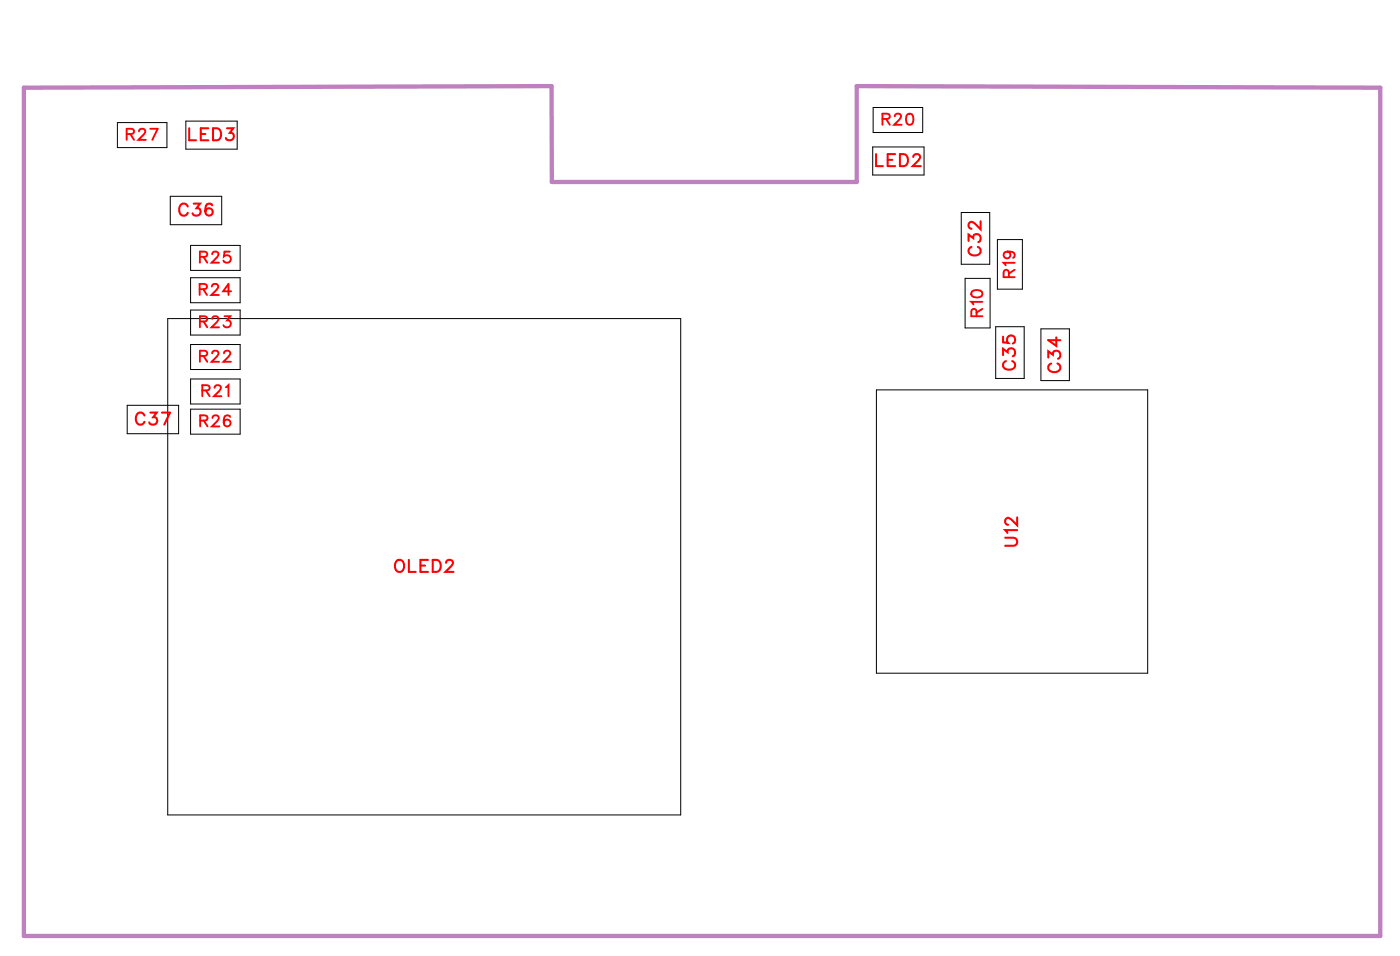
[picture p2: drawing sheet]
<svg xmlns="http://www.w3.org/2000/svg" width="83mm" height="56mm" viewBox="0 0 83 56" stroke-linecap="round" stroke-linejoin="round" font-family="sans-serif">
<path d="M1.4 5.2l31.1-.1v5.6h18v-5.6l30.9 .1v50h-80z" fill="none" stroke="#bf80bf" stroke-width=".25"/>
<g fill="none" stroke="#000" stroke-width=".06">
<path d="M6.9 7.2h2.9v1.5h-2.9zM9.9 18.8h30.2v29.2h-30.2zM10 11.6h3.1v1.6h-3.1zM11 7.1h3v1.7h-3zM11.2 14.5h3v1.4h-3zM11.2 16.4h3v1.4h-3zM11.2 18.3h3v1.4h-3zM51.5 8.7h3v1.6h-3zM51.5 6.3h2.9v1.5h-2.9zM56.7 12.5h1.7v3.1h-1.7zM56.9 16.4h1.5v2.9h-1.5zM58.7 19.3h1.7v3h-1.7z"/>
<path d="M58.8 14.1h1.5v2.9h-1.5zM61.4 19.4h1.7v3h-1.7zM7.5 23.9h3v1.7h-3zM11.2 20.3h3v1.5h-3zM11.2 22.3h3v1.5h-3zM11.2 24.1h3v1.5h-3zM51.7 23h16v16.7h-16z"/>
</g>
<g fill="none" stroke="#f00" stroke-width=".12">
<path d="M11.1 12.2a.26 .26 0 0 0-.3-.2 .26 .26 0 0 0-.2 .3v.1a.26 .26 0 0 0 .2 .3 .26 .26 0 0 0 .3-.2M11.2 7.6v.7h.4M11.4 12h.4l-.2 .3a.24 .24 0 0 1 .2 .4 .24 .24 0 0 1-.4-.1M11.8 7.9h.3M12.3 7.6h-.5v.7h.5M12.5 12.1v-.1a.35 .35 0 0 0-.4 .3 .35 .35 0 0 0 .2 .4 .22 .22 0 0 0 .2-.2 .22 .22 0 0 0-.2-.2 .22 .22 0 0 0-.2 .2M12.6 7.6h.2a.38 .38 0 0 1 .2 .3 .38 .38 0 0 1-.2 .4h-.2zM13.4 7.6h.4l-.2 .2a.24 .24 0 0 1 .1 .4 .24 .24 0 0 1-.4-.1M51.7 9.1v.7h.4M52.4 9.4h.2M52.8 9.1h-.4v.7h.4M53.1 9.1h.2a.38 .38 0 0 1 .3 .3 .38 .38 0 0 1-.3 .4h-.2z"/>
<path d="M53.9 9.3l.1-.2h.1l.2 .1-.1 .3-.4 .3h.5M57.1 14.2v-.4l.3 .2a.24 .24 0 0 1 .4-.1 .24 .24 0 0 1-.1 .4M57.3 14.6a.26 .26 0 0 0-.2 .2 .26 .26 0 0 0 .3 .3h.2a.26 .26 0 0 0 .2-.3 .26 .26 0 0 0-.1-.2M57.8 13v.5l-.3-.3-.2-.1-.2 .1v.1l.2 .2M59.2 19.8v.4h.3a.25 .25 0 0 1 0-.4 .25 .25 0 0 1 .3 .1 .25 .25 0 0 1-.1 .3M62.3 19.9v.5l-.5-.3h.7M8.5 24.5a.26 .26 0 0 0-.3-.2 .26 .26 0 0 0-.2 .3v.2a.26 .26 0 0 0 .2 .2 .26 .26 0 0 0 .3-.1M8.9 24.3h.3l-.2 .3a.24 .24 0 0 1 .2 .4 .24 .24 0 0 1-.4-.1M9.6 24.3h.4l-.3 .7M23.4 33.1v-.1a.33 .33 0 0 1 .4 .4 .33 .33 0 0 1-.4 .3l-.1-.3zM24.1 33v.7h.4M24.8 33.3h.3"/>
<path d="M25.2 33h-.4v.7h.4M25.5 33h.3a.38 .38 0 0 1 .2 .4 .38 .38 0 0 1-.2 .3h-.3zM26.3 33.2l.1-.2h.2l.1 .1-.1 .3-.3 .3h.4M59.2 20.9v-.3l.2 .2a.24 .24 0 0 1 .4-.2 .24 .24 0 0 1-.1 .4M59.3 31.7h.5l.2 .2-.1 .2-.6 .1M59.3 21.3a.26 .26 0 0 0-.1 .3 .26 .26 0 0 0 .2 .2h.2a.26 .26 0 0 0 .3-.2 .26 .26 0 0 0-.2-.3M60 31.2h-.7l.1 .2M60 30.5v.5l-.3-.4-.3-.1-.1 .2v.1l.2 .1M61.8 21.1v-.4l.3 .2a.24 .24 0 0 1 .4-.2 .24 .24 0 0 1-.1 .4M62 21.4a.26 .26 0 0 0-.2 .3 .26 .26 0 0 0 .3 .2h.2a.26 .26 0 0 0 .2-.2 .26 .26 0 0 0-.1-.3"/>
</g>
<g fill="none" stroke="#f00" stroke-width=".11">
<path d="M7.5 7.9h.3l.1-.2-.4-.1v.6M7.7 7.9l.2 .3M8.2 7.7l.1-.1 .3 .1-.4 .5h.4M8.9 7.6h.4l-.3 .6M11.8 17h.3l.1-.2-.4-.1v.7M11.8 15.1h.4v-.2l-.4-.1v.7M11.8 18.9h.4v-.2l-.4-.1v.7M12 17l.2 .4M12 15.1l.2 .4M12 18.9l.2 .4M12.5 16.9l.1-.2 .3 .2-.4 .5h.4M12.5 15l.1-.2 .3 .2-.4 .5h.4"/>
<path d="M12.5 18.8l.1-.2 .3 .2-.4 .5h.4M13.2 18.6h.4l-.2 .3a.22 .22 0 0 1 .2 .3 .22 .22 0 0 1-.4 0M13.6 14.8h-.4v.3a.23 .23 0 0 1 .4 0 .23 .23 0 0 1-.1 .3 .23 .23 0 0 1-.3 0M13.6 17.2h-.4l.3-.5v.7M52 7h.4l.1-.2-.5-.1v.7M52.3 7l.2 .4M52.8 6.9l.1-.2 .2 .1-.4 .6h.5M53.5 6.7a.32 .32 0 0 1 .4 .3 .32 .32 0 0 1-.2 .4l-.2-.2-.1-.2zM57.3 17.2a.32 .32 0 0 1 .4-.1 .32 .32 0 0 1 .2 .3 .32 .32 0 0 1-.4 .2 .32 .32 0 0 1-.2-.4zM57.6 18.6v-.3l-.3-.1v.4h.6M57.9 17.8h-.6l.1 .1M57.9 18.2l-.3 .2"/>
<path d="M59.4 14.8a.2 .2 0 0 1 .2 .3 .2 .2 0 0 1-.3 .1 .2 .2 0 0 1 0-.3l.1-.1a.31 .31 0 0 1 .4 .3v.1M59.5 16.3v-.3l-.2-.1-.1 .4h.6M59.8 15.5h-.6l.1 .1M59.8 15.9l-.3 .2M11.8 21h.4v-.3h-.4v.6M11.8 24.8h.4v-.3h-.4v.6M11.9 23h.4v-.2l-.4-.1v.7M12 21l.2 .3M12 24.8l.2 .3M12.1 23l.3 .4M12.5 20.8l.1-.1 .3 .1-.4 .5h.4M12.5 24.6l.2-.1 .2 .1-.4 .5h.4"/>
<path d="M12.7 22.9l.1-.2 .2 .1-.4 .6h.5M13.2 20.8l.1-.1 .3 .1-.4 .5h.4M13.3 22.8l.2-.1v.7M13.6 24.6l-.1-.1a.32 .32 0 0 0-.3 .2 .32 .32 0 0 0 .2 .4 .2 .2 0 0 0 .2-.2 .2 .2 0 0 0-.2-.2 .2 .2 0 0 0-.2 .2"/>
</g>
<g font-size="1.2" fill="#fff">
<text x="11.1" y="8.6">LED3</text>
<text x="51.6" y="10.1">LED2</text>
<text x="10.5" y="13">C36</text>
<text x="58.1" y="15.1" transform="rotate(-90 58.1 15.1)">C32</text>
<text x="60.2" y="21.9" transform="rotate(-90 60.2 21.9)">C35</text>
<text x="62.8" y="22" transform="rotate(-90 62.8 22)">C34</text>
<text x="8" y="25.3">C37</text>
<text x="23.2" y="34">OLED2</text>
<text x="60.3" y="32.2" transform="rotate(-90 60.3 32.2)">U12</text>
</g>
<g font-size="1.1" fill="#fff">
<text x="7.4" y="8.5">R27</text>
<text x="52" y="7.6">R20</text>
<text x="11.7" y="17.7">R24</text>
<text x="11.7" y="15.8">R25</text>
<text x="60.1" y="16.4" transform="rotate(-90 60.1 16.4)">R19</text>
<text x="11.7" y="19.6">R23</text>
<text x="11.7" y="21.6">R22</text>
<text x="11.9" y="23.6">R21</text>
<text x="58.2" y="18.7" transform="rotate(-90 58.2 18.7)">R10</text>
<text x="11.8" y="25.4">R26</text>
</g>
</svg>
